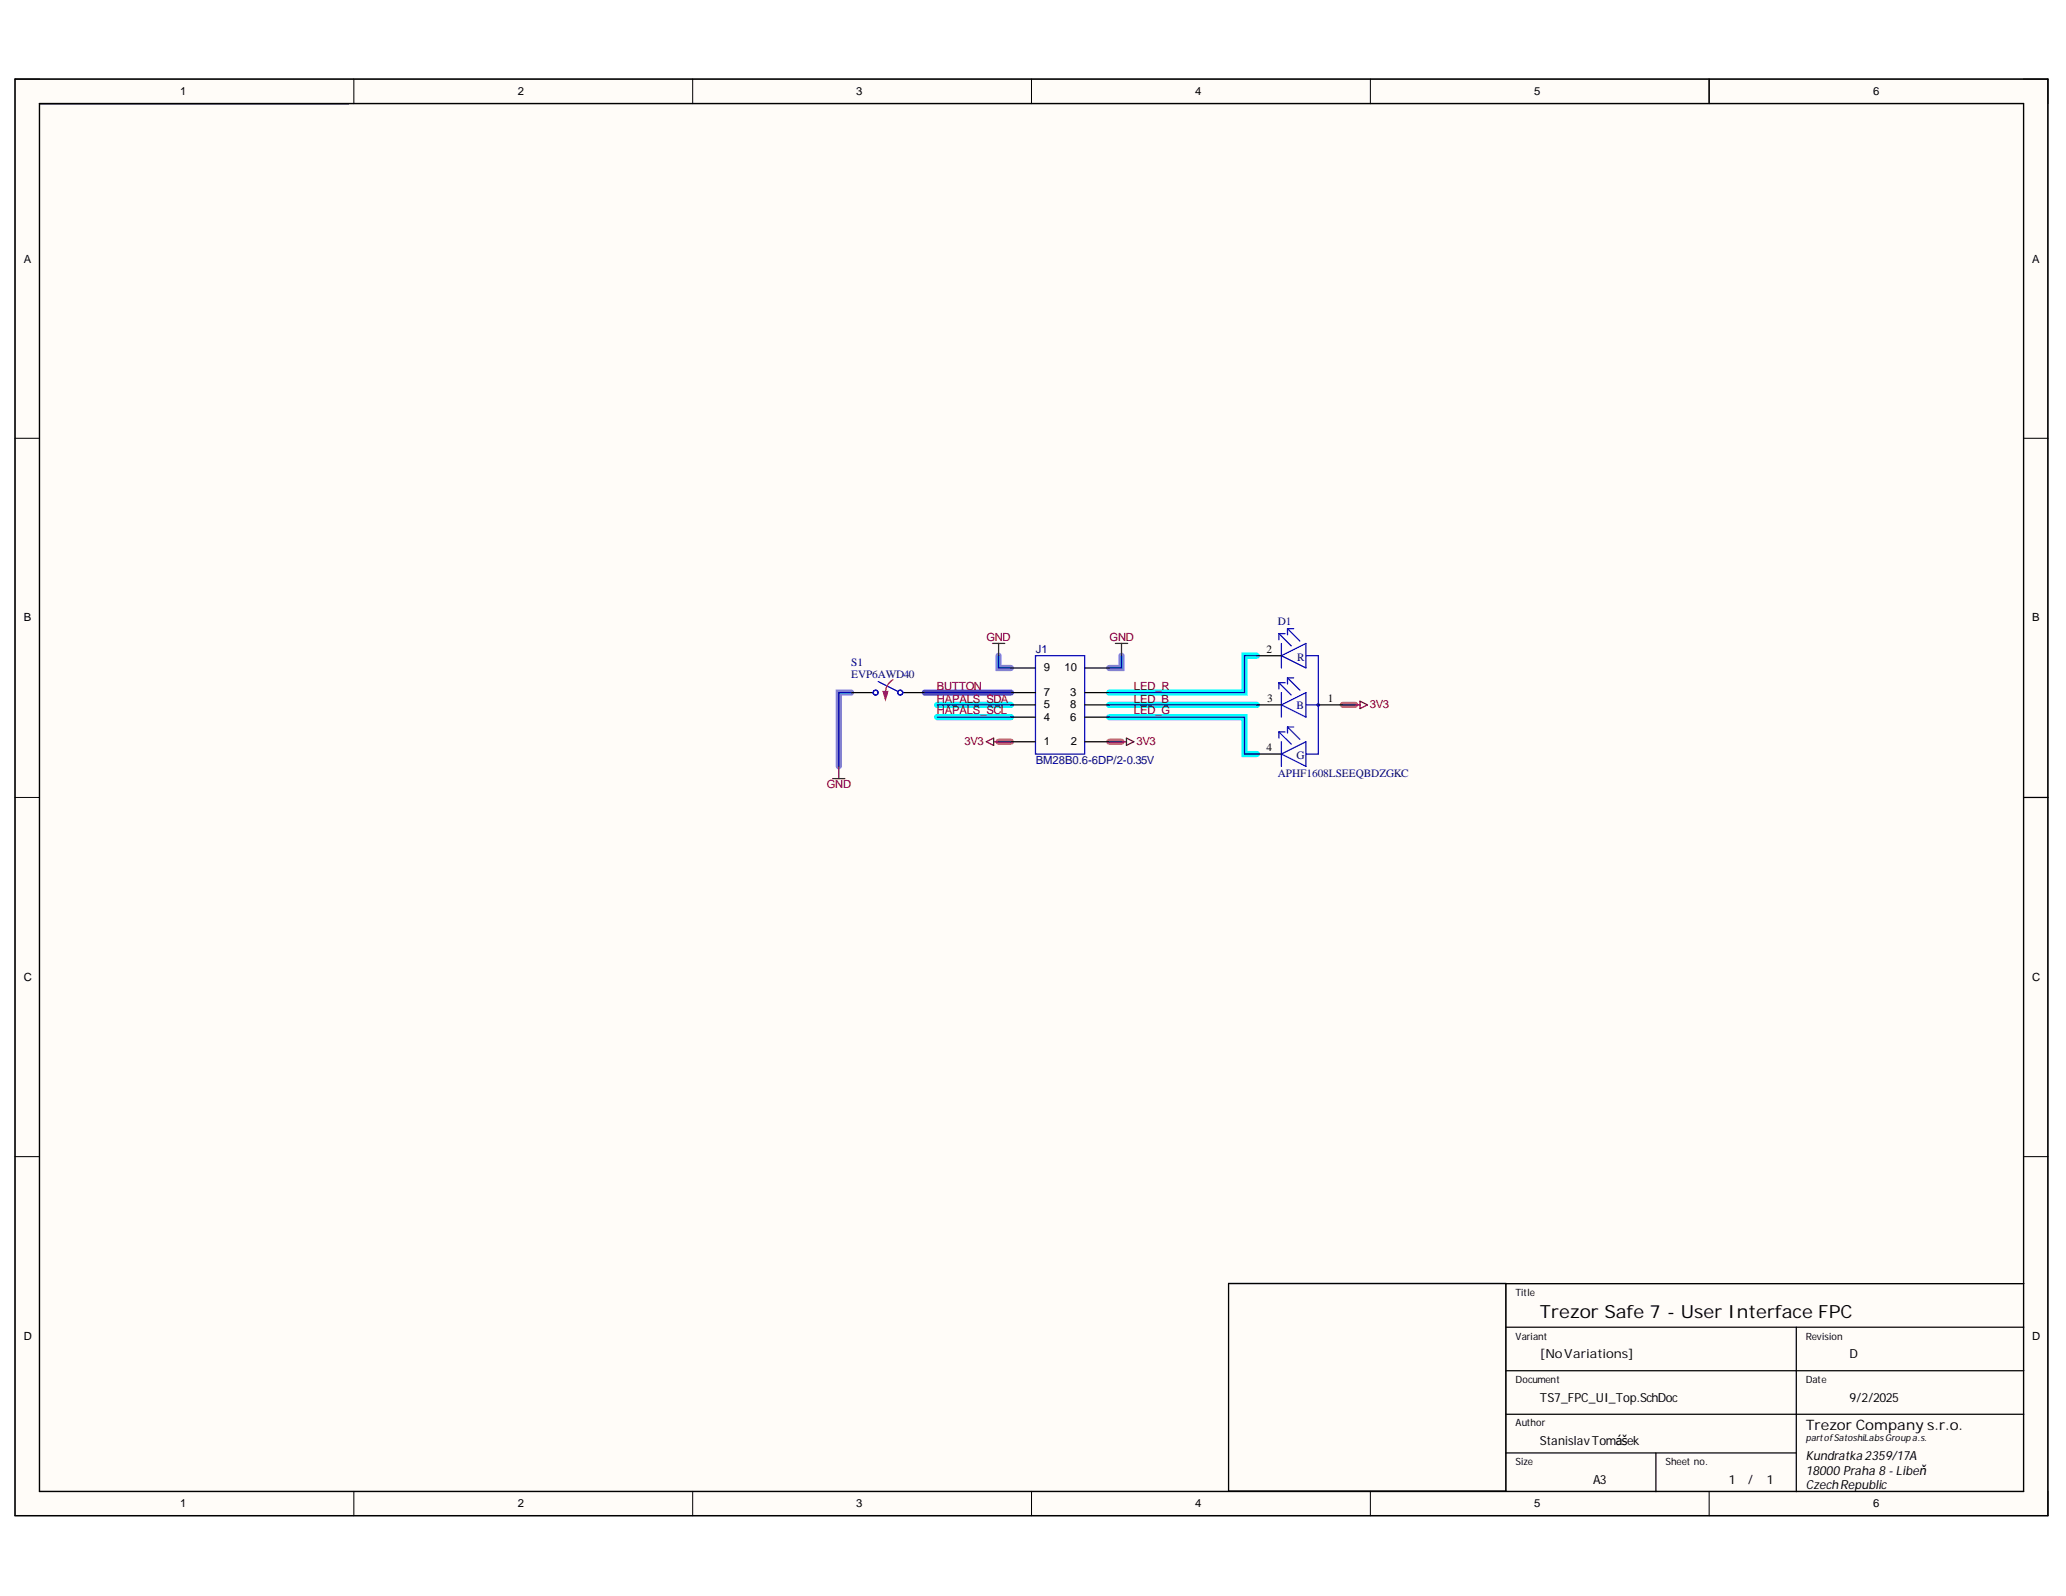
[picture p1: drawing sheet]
<svg xmlns="http://www.w3.org/2000/svg" width="279mm" height="216mm" viewBox="0 0 279 216" stroke-linecap="round" stroke-linejoin="round" font-family="sans-serif">
<path d="M2 10.7h275v194.4h-275z" fill-rule="evenodd" fill="#fffcf8"/>
<path d="M2 10.7h275v194.4h-275z" fill="none" stroke="#000" stroke-width=".14"/>
<path d="M5.4 14h268.2v187.7h-268.2z" fill-rule="evenodd" fill="#fffcf8"/>
<g fill="none" stroke="#000" stroke-width=".14">
<path d="M2 10.7h3.4M5.4 14h268.2v187.7h-268.2zM47.9 10.7v3.3M93.7 10.7v3.3M139.5 10.7v3.3M185.3 10.7v3.3M231.1 10.7v3.3M273.6 10.7h3.4v3.3M2 59.3h3.4M273.6 59.3h3.4M2 107.9h3.4M273.6 107.9h3.4"/>
<path d="M2 156.5h3.4M273.6 156.5h3.4M166.1 173.6h37.5v28.1h-37.5zM203.6 173.6h70.1M47.9 201.7v3.4M93.7 201.7v3.4M139.5 201.7v3.4M185.3 201.7v3.4M231.1 201.7v3.4M277 201.7v3.4"/>
</g>
<path d="M181.6 95.4h1.7M135 100.3h1.7M150 100.3h1.7" fill="none" stroke="#e06666" stroke-width=".84"/>
<path d="M125.1 93.7h11.6" fill="none" stroke="#90f" stroke-width=".84"/>
<path d="M126.7 95.4h10M126.7 97h10M150 97h18.3v5h1.7M150 95.4h20M170 88.7h-1.7v5h-18.3" fill="none" stroke="#0ff" stroke-width=".84"/>
<path d="M115.1 93.7h-1.7v10M135 88.7v1.7h1.7M151.7 88.7v1.7h-1.7" fill="none" stroke="#6d9eeb" stroke-width=".84"/>
<g fill="none" stroke="#000" stroke-width=".17">
<path d="M2 10.7h274.9v194.3h-274.9zM5.3 14h268.4v187.8h-268.4zM5.3 14h41.9M231.1 10.7v3.3M115.1 93.7h3M122.1 93.7h3M136.7 97h3.3M136.7 95.4h3.3M136.7 93.7h3.3M136.7 90.4h3.3M146.7 97h3.3M146.7 95.4h3.3"/>
<path d="M146.7 93.7h3.3M146.7 90.4h3.3M170 95.4h3.3M170 88.7h3.3M178.3 95.4h3.3M136.7 100.3h3.3M146.7 100.3h3.3M170 102h3.3M273.7 107.9h3.3M203.6 179.5h70.1M203.6 173.6v28.1h.1M242.9 179.5v22.3"/>
<path d="M273.7 173.6h-107.6v28.1M203.6 191.3h70.1M203.6 185.4h70.1M203.6 196.5h39.3M223.9 196.5v5.3"/>
</g>
<g fill="none" stroke="#00f" stroke-width=".17">
<path d="M118.8 92.2l2.6 1.3M140 88.7h6.7v13.3h-6.7zM173 85.7l1.6 1.7M173 85.7h.8M173 85.7v.8M173 92.4v.8M173 99v.8M173 92.4h.8M173 92.4l1.6 1.6M173 99h.8M173 99l1.6 1.7M173.3 88.7l3.3-1.7v3.4z"/>
<path d="M173.3 95.4l3.3-1.7v3.3zM173.3 87v3.4M173.3 93.7v3.3M174.1 85l1.7 1.7M174.1 85h.9M174.1 85v.9M174.1 91.7v.8M174.1 98.3v.9M174.1 91.7l1.7 1.7M174.1 91.7h.9M174.1 98.3l1.7 1.7M174.1 98.3h.9"/>
<path d="M176.6 95.4h1.7M176.6 88.7h1.7v13.3h-1.7M173.3 102l3.3-1.7v3.4zM173.3 100.3v3.4"/>
<circle cx="118.4" cy="93.7" r=".33"/>
<circle cx="121.7" cy="93.7" r=".33"/>
<circle cx="178.3" cy="95.4" r=".16"/>
</g>
<path d="M133.4 100.3l1-.5v1zM134.4 100.3h.6" fill="none" stroke="#800000" stroke-width=".17"/>
<path d="M120.7 92a1.99 1.99 0 0 0-.9 1.7" fill="none" stroke="#f00" stroke-width=".17"/>
<path d="M119.4 93.5h.7l-.3 1.2z" fill="#f00"/>
<path d="M119.4 93.5h.7l-.3 1.2z" fill="none" stroke="#f00" stroke-width=".14"/>
<path d="M134.2 87h1.7M135 87v1.7M150.8 87h1.7M151.7 87v1.7M152.3 99.8l1 .5-1 .5zM183.3 95.4h.6M183.9 94.9l1 .5-1 .4zM112.6 105.3h1.7M113.4 103.7v1.6M151.7 100.3h.6" fill="none" stroke="#800000" stroke-width=".17"/>
<path d="M115.1 93.7h-1.7v10M125.1 93.7h11.6M126.7 95.4h10M126.7 97h10M135 88.7v1.7h1.7M150 97h18.3v5h1.7M150 95.4h20M151.7 88.7v1.7h-1.7M170 88.7h-1.7v5h-18.3M181.6 95.4h1.7M135 100.3h1.7M150 100.3h1.7" fill="none" stroke="#000080" stroke-width=".17"/>
<text font-size="2.5" x="208.2" y="178.3">Trezor Safe 7 - User Interface FPC</text>
<text font-size="1.9" x="244.2" y="193.5">Trezor Company s.r.o.</text>
<g font-size="1.7">
<text x="208.2" y="183.7">[NoVariations]</text>
<text x="250.1" y="183.7">D</text>
<text x="208.2" y="189.7">TS7_FPC_UI_Top.SchDoc</text>
<text x="250.1" y="189.7">9/2/2025</text>
<text x="208.2" y="195.5">StanislavTomášek</text>
<text x="244.2" y="197.5">Kundratka2359/17A</text>
<text x="215.4" y="200.7">A3</text>
<text x="233.8" y="200.7">1</text>
<text x="236.4" y="200.7">/</text>
<text x="239" y="200.7">1</text>
<text x="244.2" y="199.5">18000 Praha 8 - Libeň</text>
<text x="244.2" y="201.4">CzechRepublic</text>
</g>
<g font-size="1.5">
<text x="24.4" y="12.9">1</text>
<text x="70" y="12.9">2</text>
<text x="115.8" y="12.9">3</text>
<text x="161.6" y="12.9">4</text>
<text x="207.5" y="12.9">5</text>
<text x="253.3" y="12.9">6</text>
<text x="3.2" y="35.5">A</text>
<text x="274.8" y="35.5">A</text>
<text x="3.2" y="84.1">B</text>
<text x="171.3" y="88.4">2</text>
<text x="274.8" y="84.1">B</text>
<text x="141.2" y="95.8">5</text>
<text x="141.2" y="94.2">7</text>
<text x="141.2" y="90.8">9</text>
<text x="144" y="90.8">10</text>
<text x="144.7" y="95.8">8</text>
<text x="144.7" y="94.2">3</text>
<text x="171.4" y="95">3</text>
<text x="179.6" y="95">1</text>
<text x="141.2" y="100.8">1</text>
<text x="141.2" y="97.5">4</text>
<text x="144.7" y="97.5">6</text>
<text x="144.8" y="100.8">2</text>
<text x="171.3" y="101.6">4</text>
<text x="3.2" y="132.7">C</text>
<text x="274.8" y="132.7">C</text>
<text x="3.2" y="181.2">D</text>
<text x="274.8" y="181.2">D</text>
<text x="24.4" y="203.9">1</text>
<text x="70" y="203.9">2</text>
<text x="115.8" y="203.9">3</text>
<text x="161.6" y="203.9">4</text>
<text x="207.5" y="203.9">5</text>
<text x="253.3" y="203.9">6</text>
</g>
<g font-size="1.5" fill="#800000">
<text x="133.4" y="86.7">GND</text>
<text x="150.1" y="86.7">GND</text>
<text x="126.7" y="93.4">BUTTON</text>
<text x="126.7" y="95">HAPALS_SDA</text>
<text x="153.4" y="93.4">LED_R</text>
<text x="153.4" y="95">LED_B</text>
<text x="185.2" y="95.8">3V3</text>
<text x="126.7" y="96.7">HAPALS_SCL</text>
<text x="130.4" y="100.8">3V3</text>
<text x="153.4" y="96.7">LED_G</text>
<text x="153.7" y="100.8">3V3</text>
<text x="111.8" y="106.6">GND</text>
</g>
<g font-size="1.5" fill="#000080">
<text x="140.1" y="88.4">J1</text>
<text x="172.8" y="84.6">D1</text>
<text x="175.4" y="89.4">R</text>
<text x="115.1" y="90.1">S1</text>
<text x="115.1" y="91.7">EVP6AWD40</text>
<text x="175.3" y="96">B</text>
<text x="140.1" y="103.3">BM28B0.6-6DP/2-0.35V</text>
<text x="172.8" y="105.1">APHF1608LSEEQBDZGKC</text>
<text x="175.3" y="102.7">G</text>
</g>
<g font-size="1.4">
<text x="204.9" y="175.3">Title</text>
<text x="204.9" y="181.2">Variant</text>
<text x="244.2" y="181.2">Revision</text>
<text x="204.9" y="187">Document</text>
<text x="244.2" y="187">Date</text>
<text x="204.9" y="193">Author</text>
<text x="204.9" y="198.2">Size</text>
<text x="225.2" y="198.2">Sheet no.</text>
</g>
<text font-size="1.3" x="244.2" y="195">partofSatoshiLabsGroup a.s.</text>
</svg>
